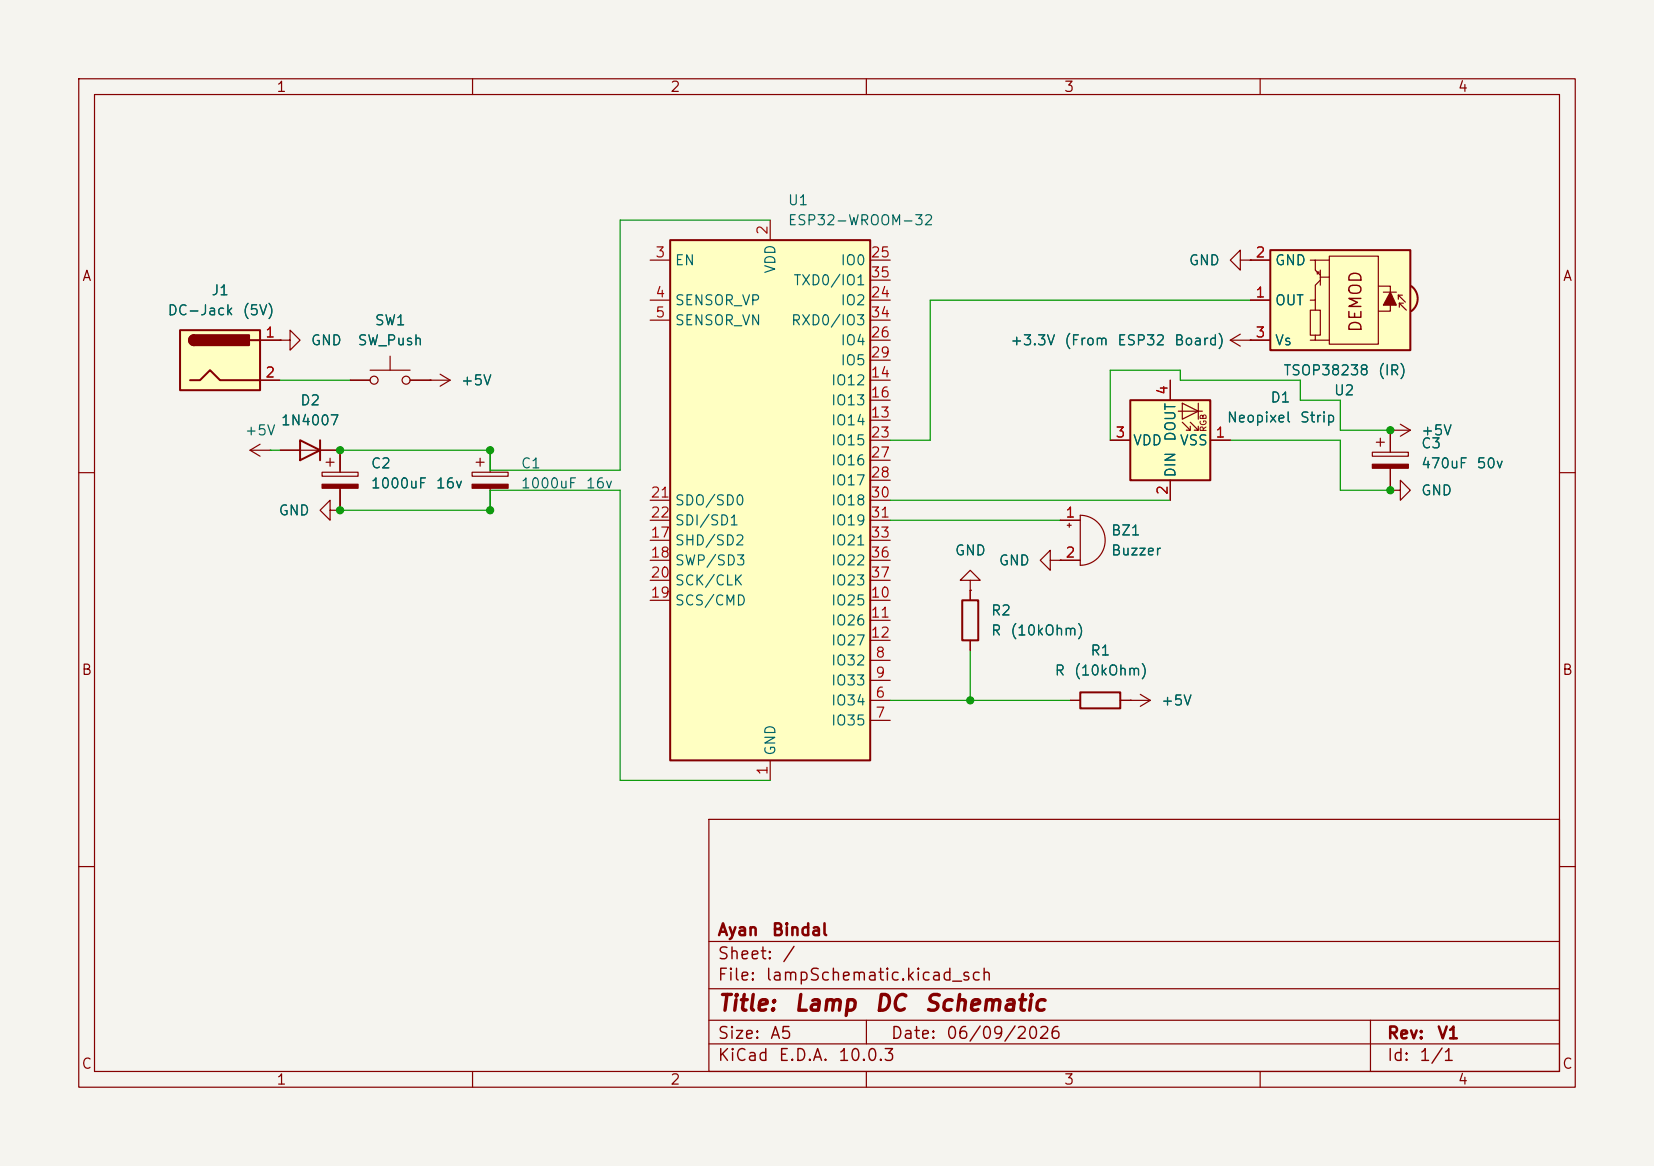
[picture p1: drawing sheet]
<svg xmlns="http://www.w3.org/2000/svg" width="210mm" height="148mm" viewBox="0 0 210 148" stroke-linecap="round" stroke-linejoin="round" font-family="sans-serif">
<path d="M0 0h210v148h-210z" fill="#f5f4ef" stroke="#f5f4ef" stroke-width=".13"/>
<g fill="none" stroke="#840000" stroke-width=".15">
<path d="M10 10h190v128h-190zM12 12h186v124h-186zM60 10v2M110 10v2M160 10v2M31.7 57.2l1.3 .7M31.7 57.2h2.6M33 56.4l-1.3 .8M34.3 57.2h.1M35.6 43.2h1.2v-1.3l1.3 1.3-1.3 1.3v-1.3M35.6 43.2h.1M156.2 43.2l1.3 .7"/>
<path d="M156.2 43.2h2.5M157.5 42.4l-1.3 .8M158.7 43.2h.1M10 60h2M198 60h2M10 110h2M90 104h108v32h-108zM90 119.5h108M198 110h2M60 136v2M90 132.5h108M90 129.5h108"/>
<path d="M90 125.5h108M110 136v2M110 129.5v3M160 136v2M174 129.5v6.5"/>
</g>
<path d="M22.9 41.9h10.1v7.6h-10.1z" fill="#ffffc2"/>
<path d="M22.9 41.9h10.1v7.6h-10.1zM24.1 48.3h1.3l1.3-1.3 1.2 1.3h5.1M24.6 42.5a.64 .64 0 0 0-.6 .7 .64 .64 0 0 0 .6 .6M31.7 43.2h1.3" fill="none" stroke="#840000" stroke-width=".25"/>
<g fill="#840000" stroke="#840000" stroke-width=".25">
<path d="M24.2 42.7l.4-.2v1.3a.63 .63 0 0 1-.5-.4 .63 .63 0 0 1 .1-.7z"/>
<path d="M24.6 42.5h7v1.3h-7z"/>
</g>
<path d="M33 43.2h2.6M33 48.3h2.6" fill="none" stroke="#840000" stroke-width=".15"/>
<path d="M85.1 30.5h25.4v66h-25.4z" fill="#ffffc2"/>
<path d="M85.1 30.5h25.4v66h-25.4zM122.2 76.2h2v5.1h-2zM137.2 87.9h5v2h-5z" fill="none" stroke="#840000" stroke-width=".25"/>
<g fill="none" stroke="#840000" stroke-width=".15">
<path d="M82.5 33h2.6M82.5 38.1h2.6M97.8 27.9v2.6M110.5 33h2.5M110.5 38.1h2.5M110.5 35.6h2.5M157.5 33v-1.2l-1.3 1.2 1.3 1.3v-1.3h1.2M158.7 33h.1M82.5 40.6h2.6M110.5 40.6h2.5M110.5 53.3h2.5M110.5 48.3h2.5"/>
<path d="M110.5 50.8h2.5M110.5 55.9h2.5M110.5 43.2h2.5M110.5 58.4h2.5M110.5 45.7h2.5M82.5 76.2h2.6M82.5 68.6h2.6M82.5 71.1h2.6M82.5 73.7h2.6M82.5 63.5h2.6M82.5 66h2.6M110.5 76.2h2.5"/>
<path d="M110.5 78.7h2.5M110.5 68.6h2.5M110.5 71.1h2.5M110.5 73.7h2.5M110.5 63.5h2.5M110.5 66h2.5M110.5 61h2.5M123.2 74.9v1.3M97.8 96.5v2.6M110.5 88.9h2.5M110.5 91.4h2.5M110.5 83.8h2.5"/>
<path d="M110.5 86.4h2.5M110.5 81.3h2.5M123.2 81.3v1.3M135.9 88.9h1.3M142.2 88.9h3.8M143.5 88.9h.1M144.8 88.1l1.2 .8M146 88.9l-1.2 .8"/>
</g>
<path d="M179.2 36.3a1.97 1.97 0 0 1 0 3.2l-1.2-1.6z" fill="#ffffc2" stroke="#ffffc2" stroke-width=".13"/>
<path d="M161.3 31.8h17.8v12.7h-17.8z" fill="#ffffc2"/>
<path d="M161.3 31.8h17.8v12.7h-17.8zM179.2 36.3a1.97 1.97 0 0 1 0 3.2" fill="none" stroke="#840000" stroke-width=".25"/>
<g fill="none" stroke="#840000" stroke-width=".15">
<path d="M158.7 33h2.6M158.7 38.1h2.6M166.4 39.4h1.2v3.1h-1.2zM166.4 33h.6v1.3l.6 .6M167 33h1.8M167 38.1v1.3M167.5 34.5h-.2v.3M167.6 35.6l-.6 .6v1.9h-.6M167.6 34.3v1.9M167.6 35.2h1.2M168.8 32.5h6.2v11.2h-6.2zM175 36.3h1.5v3.2h-1.5"/>
<path d="M175.6 37.1h1.7M177.5 37.5l.9 .9M177.5 37.5h.6M177.5 37.5v.5M177.7 38.5l.9 .9M177.7 38.5h.5M177.7 38.5v.5M158.7 43.2h2.6M167 42.5v.7h-.6M167 43.2h1.8"/>
</g>
<path d="M176.5 37.1l.8 1.6h-1.7z" fill="#840000" stroke="#840000" stroke-width=".15"/>
<path d="M143.5 50.8h10.2v10.2h-10.2z" fill="#ffffc2"/>
<g fill="none" stroke="#840000" stroke-width=".15">
<path d="M158.7 33h.1M158.7 38.1h2.6M158.7 33h2.6M33 48.3h2.6M33 43.2h2.6M35.6 43.2h.1M35.6 57.2h7.6v2.7M40.9 59.9h4.6v.6h-4.6zM41.4 58.7h1M41.9 58.2v1M44.4 48.3h2.6M47 47h5.1"/>
<path d="M49.5 45.2v1.8M52.1 48.3h5M54.6 48.3h.1M55.9 47.5l1.2 .8M57.1 48.3l-1.2 .7M59.9 59.9h4.6v.6h-4.6zM60.5 58.7h1M61 58.2v1M62.2 57.2v2.7M141 55.9h2.5M148.6 48.3v2.5M149.6 52.2h3.1"/>
<path d="M150.1 53.6l1 1h-.5M150.1 51.2l2 1-2 1zM151.1 53.6l1 1h-.5M151.1 54.1v.5M152.1 51.2v2M152.1 54.1v.5M153.7 55.9h2.5M158.7 43.2h.1M158.7 43.2h2.6M174.2 57.4h4.6v.5h-4.6zM174.8 56.1h1M175.3 55.6v1"/>
<path d="M176.5 54.6h.1M176.5 54.6v2.8M176.5 59.4v2.8M176.5 54.6h2.6M177.8 53.8l1.3 .8M179.1 54.6l-1.3 .8M41.9 64.8v-1.3l-1.3 1.3 1.3 1.2v-1.2h1.3M43.2 64.8h.1M43.2 62v2.8M62.2 62v2.8M123.2 73.7h1.3l-1.3-1.3-1.3 1.3h1.3v1.2M123.2 74.9h.1"/>
<path d="M123.2 74.9v1.3M133.3 71.1v-1.2l-1.2 1.2 1.2 1.3v-1.3h1.3M134.6 71.1h.1M134.6 66h2.6M134.6 71.1h2.6M135.5 66.7h.5M135.8 66.4v.5M137.2 65.4a3.2 3.2 0 0 1 3.1 3.2 3.2 3.2 0 0 1-3.1 3.2zM148.6 61v2.5M176.5 62.2h1.3v-1.2l1.3 1.2-1.3 1.3v-1.3M176.5 62.2h.1M123.2 81.3v1.3"/>
<path d="M135.9 88.9h1.3M142.2 88.9h1.3M143.5 88.9h.1"/>
<circle cx="47.5" cy="48.3" r=".51"/>
<circle cx="51.6" cy="48.3" r=".51"/>
</g>
<path d="M38.1 55.9l2.5 1.3-2.5 1.2zM40.6 55.9v2.5M143.5 50.8h10.2v10.2h-10.2z" fill="none" stroke="#840000" stroke-width=".25"/>
<g fill="#840000" stroke="#840000" stroke-width=".15">
<path d="M174.2 58.9h4.6v.5h-4.6z"/>
<path d="M59.9 61.5h4.6v.5h-4.6z"/>
<path d="M40.9 61.5h4.6v.5h-4.6z"/>
</g>
<path d="M97.8 27.9h-19.1v31.8h-16.5v-2.5h-19v2.5M158.7 38.1h-40.6v17.8h-5.1M34.3 57.2h1.3M35.6 48.3h8.8M156.2 55.9h14v6.3h6.3M176.5 54.6h-6.3v-3.8h-5.1v-2.5h-15.2v-1.3h-8.9v8.9M43.2 62.2v2.6h19v-2.6h16.5v36.9h19.1M113 63.5h35.6M113 66h21.6M113 88.9h22.9M123.2 82.6v6.3" fill="none" stroke="#009600" stroke-width=".15"/>
<g fill="#009600" stroke="#009600" stroke-width=".13">
<circle cx="62.2" cy="57.2" r=".46"/>
<circle cx="62.2" cy="64.8" r=".46"/>
<circle cx="43.2" cy="64.8" r=".46"/>
<circle cx="43.2" cy="57.2" r=".46"/>
<circle cx="123.2" cy="88.9" r=".46"/>
<circle cx="176.5" cy="62.2" r=".46"/>
<circle cx="176.5" cy="54.6" r=".46"/>
</g>
<g font-size="2" fill="#840000">
<text x="91" y="128.8">Title:</text>
<text x="100.7" y="128.8">Lamp</text>
<text x="110.9" y="128.8">DC</text>
<text x="117.2" y="128.8">Schematic</text>
</g>
<g font-size="1.5" fill="#840000">
<text x="173.3" y="42.3" transform="rotate(-90 173.3 42.3)">DEMOD</text>
<text x="91" y="119.2">Ayan</text>
<text x="97.9" y="119.2">Bindal</text>
<text x="91" y="124.9">File:</text>
<text x="91" y="122.2">Sheet:</text>
<text x="97.1" y="124.9">lampSchematic.kicad_sch</text>
<text x="99.2" y="122.2">/</text>
<text x="91" y="135.1">KiCad</text>
<text x="91" y="132.3">Size:</text>
<text x="97.7" y="132.3">A5</text>
<text x="98.7" y="135.1">E.D.A.</text>
<text x="106.3" y="135.1">10.0.3</text>
<text x="113" y="132.3">Date:</text>
<text x="120" y="132.3">06/09/2026</text>
<text x="176" y="132.3">Rev:</text>
<text x="176" y="135.1">Id:</text>
<text x="180.1" y="135.1">1/1</text>
<text x="182.4" y="132.3">V1</text>
</g>
<g font-size="1.3" fill="#840000">
<text x="35" y="12">1</text>
<text x="85" y="12">2</text>
<text x="135" y="12">3</text>
<text x="185" y="12">4</text>
<text x="10.3" y="36">A</text>
<text x="198.4" y="36">A</text>
<text x="10.3" y="86">B</text>
<text x="198.3" y="86">B</text>
<text x="10.3" y="136">C</text>
<text x="198.3" y="136">C</text>
<text x="35" y="138">1</text>
<text x="85" y="138">2</text>
<text x="135" y="138">3</text>
<text x="185" y="138">4</text>
</g>
<g font-size="1.3" fill="#a90000">
<text x="97.8" y="29.9" transform="rotate(-90 97.8 29.9)">2</text>
<text x="83.1" y="33">3</text>
<text x="110.4" y="33">25</text>
<text x="110.4" y="35.5">35</text>
<text x="159.3" y="33">2</text>
<text x="83.1" y="38.1">4</text>
<text x="83.1" y="40.6">5</text>
<text x="110.4" y="38.1">24</text>
<text x="110.4" y="40.6">34</text>
<text x="159.3" y="38.1">1</text>
<text x="33.6" y="43.2">1</text>
<text x="110.4" y="43.2">26</text>
<text x="110.4" y="45.7">29</text>
<text x="159.3" y="43.2">3</text>
<text x="33.6" y="48.2">2</text>
<text x="110.4" y="53.3">13</text>
<text x="110.4" y="48.2">14</text>
<text x="110.4" y="50.8">16</text>
<text x="148.6" y="50.2" transform="rotate(-90 148.6 50.2)">4</text>
<text x="110.4" y="55.9">23</text>
<text x="110.4" y="58.4">27</text>
<text x="141.5" y="55.9">3</text>
<text x="154.2" y="55.9">1</text>
<text x="82.5" y="63.5">21</text>
<text x="110.4" y="60.9">28</text>
<text x="110.4" y="63.5">30</text>
<text x="148.6" y="62.9" transform="rotate(-90 148.6 62.9)">2</text>
<text x="82.5" y="68.6">17</text>
<text x="82.5" y="71.1">18</text>
<text x="82.5" y="66">22</text>
<text x="110.4" y="66">31</text>
<text x="110.4" y="68.6">33</text>
<text x="110.4" y="71.1">36</text>
<text x="135.2" y="66">1</text>
<text x="135.2" y="71.1">2</text>
<text x="82.5" y="76.2">19</text>
<text x="82.5" y="73.6">20</text>
<text x="110.4" y="76.2">10</text>
<text x="110.4" y="73.6">37</text>
<text x="110.4" y="78.7">11</text>
<text x="110.4" y="81.3">12</text>
<text x="111.1" y="83.8">8</text>
<text x="111.1" y="88.9">6</text>
<text x="111.1" y="86.3">9</text>
<text x="111.1" y="91.4">7</text>
<text x="97.8" y="98.5" transform="rotate(-90 97.8 98.5)">1</text>
</g>
<g font-size="1.3" fill="#006464">
<text x="99.9" y="28.9">ESP32-WROOM-32</text>
<text x="99.9" y="26.4">U1</text>
<text x="85.6" y="34">EN</text>
<text x="98.8" y="34.8" transform="rotate(-90 98.8 34.8)">VDD</text>
<text x="106.6" y="34">IO0</text>
<text x="150.9" y="34">GND</text>
<text x="161.8" y="34">GND</text>
<text x="21.2" y="40.3">DC-Jack</text>
<text x="26.7" y="37.8">J1</text>
<text x="30.7" y="40.3">(5V)</text>
<text x="47.5" y="41.6">SW1</text>
<text x="85.6" y="39.1">SENSOR_VP</text>
<text x="85.6" y="41.6">SENSOR_VN</text>
<text x="100.3" y="41.6">RXD0/IO3</text>
<text x="100.6" y="36.5">TXD0/IO1</text>
<text x="106.6" y="39.1">IO2</text>
<text x="161.8" y="39.1">OUT</text>
<text x="39.4" y="44.2">GND</text>
<text x="45.3" y="44.2">SW_Push</text>
<text x="106.6" y="44.2">IO4</text>
<text x="106.6" y="46.7">IO5</text>
<text x="128.2" y="44.2">+3.3V</text>
<text x="135" y="44.2">(From</text>
<text x="141.8" y="44.2">ESP32</text>
<text x="149" y="44.2">Board)</text>
<text x="161.8" y="44.2">Vs</text>
<text x="162.9" y="48">TSOP38238</text>
<text x="174.9" y="48">(IR)</text>
<text x="38" y="51.8">D2</text>
<text x="58.4" y="49.2">+5V</text>
<text x="105.4" y="49.2">IO12</text>
<text x="105.4" y="51.8">IO13</text>
<text x="155.7" y="53.9">Neopixel</text>
<text x="161.2" y="51.4">D1</text>
<text x="165" y="53.9">Strip</text>
<text x="169.3" y="50.5">U2</text>
<text x="31" y="55.6">+5V</text>
<text x="35.6" y="54.3">1N4007</text>
<text x="47" y="59.8">C2</text>
<text x="66" y="59.8">C1</text>
<text x="105.4" y="54.3">IO14</text>
<text x="105.4" y="56.9">IO15</text>
<text x="105.4" y="59.4">IO16</text>
<text x="143.8" y="56.9">VDD</text>
<text x="149.6" y="56.2" transform="rotate(-90 149.6 56.2)">DOUT</text>
<text x="149.7" y="56.9">VSS</text>
<text x="180.3" y="57.2">C3</text>
<text x="180.3" y="59.8">470uF</text>
<text x="180.3" y="55.6">+5V</text>
<text x="187.4" y="59.8">50v</text>
<text x="35.3" y="65.7">GND</text>
<text x="47" y="62.3">1000uF</text>
<text x="55.2" y="62.3">16v</text>
<text x="66" y="62.3">1000uF</text>
<text x="74.3" y="62.3">16v</text>
<text x="85.6" y="64.5">SDO/SD0</text>
<text x="105.4" y="61.9">IO17</text>
<text x="105.4" y="64.5">IO18</text>
<text x="149.6" y="60.7" transform="rotate(-90 149.6 60.7)">DIN</text>
<text x="180.3" y="63.2">GND</text>
<text x="85.6" y="69.6">SHD/SD2</text>
<text x="85.6" y="67">SDI/SD1</text>
<text x="105.4" y="67">IO19</text>
<text x="105.4" y="69.6">IO21</text>
<text x="121.2" y="70.8">GND</text>
<text x="141" y="68.3">BZ1</text>
<text x="141" y="70.8">Buzzer</text>
<text x="85.6" y="72.1">SWP/SD3</text>
<text x="85.6" y="77.2">SCS/CMD</text>
<text x="85.6" y="74.6">SCK/CLK</text>
<text x="105.4" y="77.2">IO25</text>
<text x="105.4" y="72.1">IO22</text>
<text x="105.4" y="74.6">IO23</text>
<text x="126.7" y="72.1">GND</text>
<text x="105.4" y="79.7">IO26</text>
<text x="105.4" y="82.3">IO27</text>
<text x="125.7" y="78.4">R2</text>
<text x="125.7" y="81">R</text>
<text x="128.2" y="81">(10kOhm)</text>
<text x="138.4" y="83.5">R1</text>
<text x="105.4" y="89.9">IO34</text>
<text x="105.4" y="84.8">IO32</text>
<text x="105.4" y="87.3">IO33</text>
<text x="133.8" y="86.1">R</text>
<text x="136.3" y="86.1">(10kOhm)</text>
<text x="147.3" y="89.9">+5V</text>
<text x="105.4" y="92.4">IO35</text>
<text x="98.8" y="96" transform="rotate(-90 98.8 96)">GND</text>
</g>
<text font-size=".8" fill="#840000" x="153.4" y="54.9" transform="rotate(-90 153.4 54.9)">RGB</text>
</svg>
